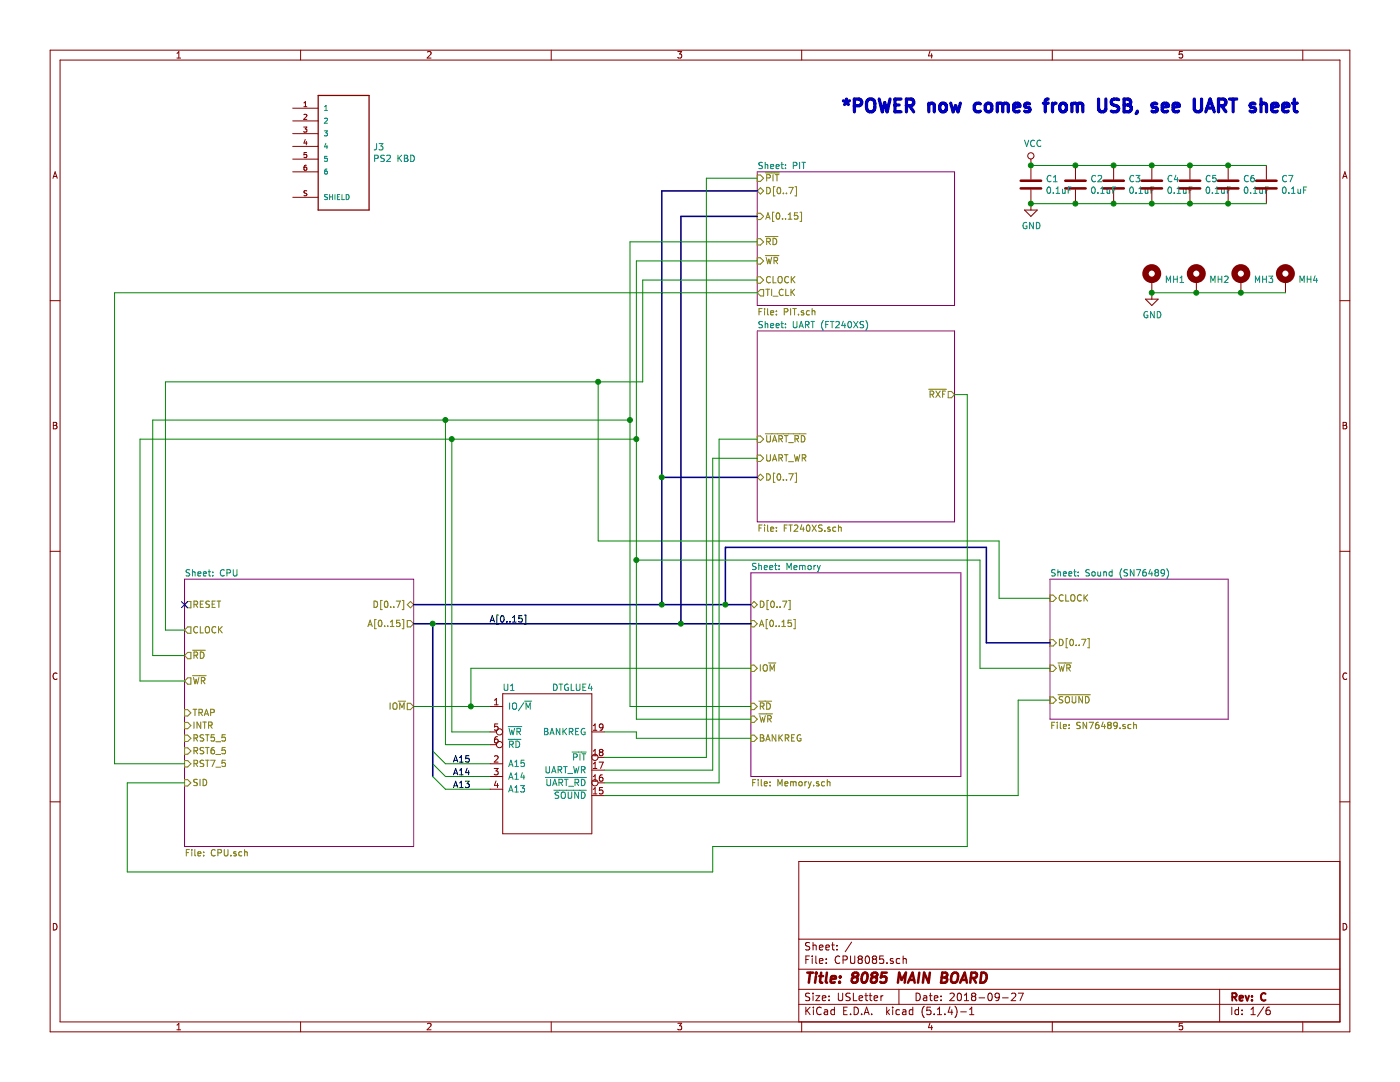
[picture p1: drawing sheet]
EESchema Schematic File Version 4
EELAYER 30 0
EELAYER END
$Descr USLetter 11000 8500
encoding utf-8
Sheet 1 6
Title "8085 MAIN BOARD"
Date "2018-09-27"
Rev "C"
Comp ""
Comment1 ""
Comment2 ""
Comment3 ""
Comment4 ""
$EndDescr
$Sheet
S 5900 4500 1650 1600
U 5B8BFECF
F0 "Memory" 50
F1 "Memory.sch" 50
F2 "~RD" I L 5900 5550 50 
F3 "A[0..15]" I L 5900 4900 50 
F4 "D[0..7]" B L 5900 4750 50 
F5 "~WR" I L 5900 5650 50 
F6 "IO~M" I L 5900 5250 50 
F7 "BANKREG" I L 5900 5800 50 
$EndSheet
$Sheet
S 5950 2600 1550 1500
U 5B955671
F0 "UART (FT240XS)" 50
F1 "FT240XS.sch" 50
F2 "D[0..7]" B L 5950 3750 50 
F3 "~UART_RD" I L 5950 3450 50 
F4 "UART_WR" I L 5950 3600 50 
F5 "~RXF" O R 7500 3100 50 
$EndSheet
Connection ~ 5350 4900
Wire Bus Line
	5350 4900 5900 4900
Wire Bus Line
	5950 3750 5200 3750
Wire Bus Line
	5200 3750 5200 4750
Wire Bus Line
	3250 4750 5200 4750
Connection ~ 5200 4750
Wire Bus Line
	5200 4750 5700 4750
Wire Wire Line
	1100 3450 1100 5350
Wire Wire Line
	1100 5350 1450 5350
Wire Wire Line
	1450 5150 1200 5150
Wire Wire Line
	1200 5150 1200 3300
Wire Wire Line
	1450 4950 1300 4950
Wire Wire Line
	1300 4950 1300 3000
Wire Wire Line
	1300 3000 4700 3000
$Sheet
S 5950 1350 1550 1050
U 5B98C06B
F0 "PIT" 50
F1 "PIT.sch" 50
F2 "D[0..7]" B L 5950 1500 50 
F3 "A[0..15]" I L 5950 1700 50 
F4 "~RD" I L 5950 1900 50 
F5 "~WR" I L 5950 2050 50 
F6 "CLOCK" I L 5950 2200 50 
F7 "~PIT" I L 5950 1400 50 
F8 "TI_CLK" O L 5950 2300 50 
$EndSheet
Wire Wire Line
	5950 1900 4950 1900
Wire Wire Line
	4950 1900 4950 3300
Connection ~ 4950 3300
Wire Wire Line
	5950 2050 5000 2050
Wire Wire Line
	5000 2050 5000 3450
Connection ~ 5000 3450
Wire Wire Line
	5950 2200 5050 2200
Wire Wire Line
	5050 2200 5050 3000
Wire Bus Line
	5950 1700 5350 1700
Wire Bus Line
	5950 1500 5200 1500
Wire Bus Line
	5200 1500 5200 3750
Connection ~ 5200 3750
Wire Wire Line
	1200 3300 3500 3300
Wire Wire Line
	1100 3450 3550 3450
$Comp
L Device:C C1
U 1 1
P 8100 1450
F 0 "C1" H 8215 1496 50  0000 L CNN
F 1 "0.1uF" H 8215 1405 50  0000 L CNN
F 2 "Capacitor_SMD:C_0805_2012Metric_Pad1.15x1.40mm_HandSolder" H 8138 1300 50  0001 C CNN
F 3 "~" H 8100 1450 50  0001 C CNN
	1    8100 1450
	1    0    0    -1  
$EndComp
$Comp
L Device:C C2
U 1 1
P 8450 1450
F 0 "C2" H 8565 1496 50  0000 L CNN
F 1 "0.1uF" H 8565 1405 50  0000 L CNN
F 2 "Capacitor_SMD:C_0805_2012Metric_Pad1.15x1.40mm_HandSolder" H 8488 1300 50  0001 C CNN
F 3 "~" H 8450 1450 50  0001 C CNN
	1    8450 1450
	1    0    0    -1  
$EndComp
$Comp
L Device:C C3
U 1 1
P 8750 1450
F 0 "C3" H 8865 1496 50  0000 L CNN
F 1 "0.1uF" H 8865 1405 50  0000 L CNN
F 2 "Capacitor_SMD:C_0805_2012Metric_Pad1.15x1.40mm_HandSolder" H 8788 1300 50  0001 C CNN
F 3 "~" H 8750 1450 50  0001 C CNN
	1    8750 1450
	1    0    0    -1  
$EndComp
$Comp
L Device:C C4
U 1 1
P 9050 1450
F 0 "C4" H 9165 1496 50  0000 L CNN
F 1 "0.1uF" H 9165 1405 50  0000 L CNN
F 2 "Capacitor_SMD:C_0805_2012Metric_Pad1.15x1.40mm_HandSolder" H 9088 1300 50  0001 C CNN
F 3 "~" H 9050 1450 50  0001 C CNN
	1    9050 1450
	1    0    0    -1  
$EndComp
$Comp
L Device:C C5
U 1 1
P 9350 1450
F 0 "C5" H 9465 1496 50  0000 L CNN
F 1 "0.1uF" H 9465 1405 50  0000 L CNN
F 2 "Capacitor_SMD:C_0805_2012Metric_Pad1.15x1.40mm_HandSolder" H 9388 1300 50  0001 C CNN
F 3 "~" H 9350 1450 50  0001 C CNN
	1    9350 1450
	1    0    0    -1  
$EndComp
$Comp
L Device:C C6
U 1 1
P 9650 1450
F 0 "C6" H 9765 1496 50  0000 L CNN
F 1 "0.1uF" H 9765 1405 50  0000 L CNN
F 2 "Capacitor_SMD:C_0805_2012Metric_Pad1.15x1.40mm_HandSolder" H 9688 1300 50  0001 C CNN
F 3 "~" H 9650 1450 50  0001 C CNN
	1    9650 1450
	1    0    0    -1  
$EndComp
$Comp
L Device:C C7
U 1 1
P 9950 1450
F 0 "C7" H 10065 1496 50  0000 L CNN
F 1 "0.1uF" H 10065 1405 50  0000 L CNN
F 2 "Capacitor_SMD:C_0805_2012Metric_Pad1.15x1.40mm_HandSolder" H 9988 1300 50  0001 C CNN
F 3 "~" H 9950 1450 50  0001 C CNN
	1    9950 1450
	1    0    0    -1  
$EndComp
Connection ~ 8450 1300
Wire Wire Line
	8450 1300 8750 1300
Connection ~ 8750 1300
Wire Wire Line
	8750 1300 9050 1300
Connection ~ 9050 1300
Wire Wire Line
	9050 1300 9350 1300
Connection ~ 9350 1300
Wire Wire Line
	9350 1300 9650 1300
Connection ~ 9650 1300
Wire Wire Line
	9650 1300 9950 1300
Wire Wire Line
	8450 1600 8750 1600
Connection ~ 8750 1600
Wire Wire Line
	8750 1600 9050 1600
Connection ~ 9050 1600
Wire Wire Line
	9050 1600 9350 1600
Connection ~ 9350 1600
Wire Wire Line
	9350 1600 9650 1600
Connection ~ 9650 1600
Wire Wire Line
	9650 1600 9950 1600
$Comp
L power:GND #PWR04
U 1 1
P 8100 1600
F 0 "#PWR04" H 8100 1350 50  0001 C CNN
F 1 "GND" H 8105 1427 50  0000 C CNN
F 2 "" H 8100 1600 50  0001 C CNN
F 3 "" H 8100 1600 50  0001 C CNN
	1    8100 1600
	1    0    0    -1  
$EndComp
$Comp
L power:VCC #PWR03
U 1 1
P 8100 1300
F 0 "#PWR03" H 8100 1150 50  0001 C CNN
F 1 "VCC" H 8117 1473 50  0000 C CNN
F 2 "" H 8100 1300 50  0001 C CNN
F 3 "" H 8100 1300 50  0001 C CNN
	1    8100 1300
	1    0    0    -1  
$EndComp
Connection ~ 8100 1300
Wire Wire Line
	5950 2300 900  2300
Wire Wire Line
	900  2300 900  6000
Wire Wire Line
	900  6000 1450 6000
$Sheet
S 1450 4550 1800 2100
U 5B8BFEAE
F0 "CPU" 50
F1 "CPU.sch" 50
F2 "RESET" O L 1450 4750 50 
F3 "CLOCK" O L 1450 4950 50 
F4 "~RD" O L 1450 5150 50 
F5 "~WR" O L 1450 5350 50 
F6 "A[0..15]" O R 3250 4900 50 
F7 "D[0..7]" B R 3250 4750 50 
F8 "TRAP" I L 1450 5600 50 
F9 "IO~M" O R 3250 5550 50 
F10 "INTR" I L 1450 5700 50 
F11 "RST5_5" I L 1450 5800 50 
F12 "RST6_5" I L 1450 5900 50 
F13 "RST7_5" I L 1450 6000 50 
F14 "SID" I L 1450 6150 50 
$EndSheet
Wire Wire Line
	5900 5550 4950 5550
Wire Wire Line
	4950 5550 4950 3300
Wire Wire Line
	5900 5650 5000 5650
Wire Wire Line
	5000 5650 5000 4400
Wire Wire Line
	5600 6050 5600 3600
Wire Wire Line
	5600 3600 5950 3600
Wire Wire Line
	3850 5550 3700 5550
Entry Wire Line
	3400 5900 3500 6000
Wire Wire Line
	5550 5950 5550 1400
Wire Wire Line
	5550 1400 5950 1400
Wire Wire Line
	3850 6000 3500 6000
Text Label 3700 6000 2    50   ~ 0
A15
Text Label 4150 4900 2    50   ~ 0
A[0..15]
Entry Wire Line
	3400 6000 3500 6100
Entry Wire Line
	3400 6100 3500 6200
Wire Wire Line
	3500 6100 3850 6100
Wire Wire Line
	3500 6200 3850 6200
Text Label 3700 6100 2    50   ~ 0
A14
Text Label 3700 6200 2    50   ~ 0
A13
Wire Wire Line
	7500 3100 7600 3100
Wire Wire Line
	7600 3100 7600 6650
Wire Wire Line
	7600 6650 5600 6650
Wire Wire Line
	5600 6650 5600 6850
Wire Wire Line
	5600 6850 1000 6850
Wire Wire Line
	1000 6850 1000 6150
Wire Wire Line
	1000 6150 1450 6150
Wire Wire Line
	8100 1300 8450 1300
Wire Wire Line
	8100 1600 8450 1600
Connection ~ 8100 1600
Connection ~ 8450 1600
$Comp
L Mechanical:MountingHole_Pad MH1
U 1 1
P 9050 2200
F 0 "MH1" H 9150 2205 50  0000 L CNN
F 1 "MountingHole_Pad" H 9150 2160 50  0001 L CNN
F 2 "MountingHole:MountingHole_2.7mm_M2.5_Pad" H 9050 2200 50  0001 C CNN
F 3 "~" H 9050 2200 50  0001 C CNN
	1    9050 2200
	1    0    0    -1  
$EndComp
$Comp
L Mechanical:MountingHole_Pad MH2
U 1 1
P 9400 2200
F 0 "MH2" H 9500 2205 50  0000 L CNN
F 1 "MountingHole_Pad" H 9500 2160 50  0001 L CNN
F 2 "MountingHole:MountingHole_2.7mm_M2.5_Pad" H 9400 2200 50  0001 C CNN
F 3 "~" H 9400 2200 50  0001 C CNN
	1    9400 2200
	1    0    0    -1  
$EndComp
$Comp
L Mechanical:MountingHole_Pad MH3
U 1 1
P 9750 2200
F 0 "MH3" H 9850 2205 50  0000 L CNN
F 1 "MountingHole_Pad" H 9850 2160 50  0001 L CNN
F 2 "MountingHole:MountingHole_2.7mm_M2.5_Pad" H 9750 2200 50  0001 C CNN
F 3 "~" H 9750 2200 50  0001 C CNN
	1    9750 2200
	1    0    0    -1  
$EndComp
$Comp
L Mechanical:MountingHole_Pad MH4
U 1 1
P 10100 2200
F 0 "MH4" H 10200 2205 50  0000 L CNN
F 1 "MountingHole_Pad" H 10200 2160 50  0001 L CNN
F 2 "MountingHole:MountingHole_2.7mm_M2.5_Pad" H 10100 2200 50  0001 C CNN
F 3 "~" H 10100 2200 50  0001 C CNN
	1    10100 2200
	1    0    0    -1  
$EndComp
$Comp
L power:GND #PWR0101
U 1 1
P 9050 2300
F 0 "#PWR0101" H 9050 2050 50  0001 C CNN
F 1 "GND" H 9055 2127 50  0000 C CNN
F 2 "" H 9050 2300 50  0001 C CNN
F 3 "" H 9050 2300 50  0001 C CNN
	1    9050 2300
	1    0    0    -1  
$EndComp
Wire Wire Line
	9050 2300 9400 2300
Connection ~ 9050 2300
Wire Wire Line
	9400 2300 9750 2300
Connection ~ 9400 2300
Wire Wire Line
	9750 2300 10100 2300
Connection ~ 9750 2300
$Sheet
S 8250 4550 1400 1100
U 5BD66E5D
F0 "Sound (SN76489)" 50
F1 "SN76489.sch" 50
F2 "~SOUND" I L 8250 5500 50 
F3 "CLOCK" I L 8250 4700 50 
F4 "D[0..7]" I L 8250 5050 50 
F5 "~WR" I L 8250 5250 50 
$EndSheet
Text Notes 6600 900  0    100  ~ 20
*POWER now comes from USB, see UART sheet
Wire Wire Line
	5900 5250 3700 5250
Wire Wire Line
	3700 5250 3700 5550
Connection ~ 3700 5550
Wire Wire Line
	3700 5550 3250 5550
$Comp
L 8085:DTGLUE4 U1
U 1 1
P 4300 6000
F 0 "U1" H 4000 6600 50  0000 C CNN
F 1 "DTGLUE4" H 4500 6600 50  0000 C CNN
F 2 "Package_DIP:DIP-20_W7.62mm" H 4000 5400 50  0001 C CNN
F 3 "" H 4000 5400 50  0001 C CNN
	1    4300 6000
	1    0    0    -1  
$EndComp
Wire Wire Line
	5900 5800 5000 5800
Wire Wire Line
	5000 5800 5000 5750
Wire Wire Line
	5000 5750 4750 5750
Wire Wire Line
	5550 5950 4750 5950
Wire Wire Line
	4750 6050 5600 6050
Wire Bus Line
	5700 4750 5700 4300
Wire Bus Line
	5700 4300 7750 4300
Wire Bus Line
	7750 4300 7750 5050
Wire Bus Line
	7750 5050 8250 5050
Connection ~ 5700 4750
Wire Bus Line
	5700 4750 5900 4750
Wire Wire Line
	5000 4400 7700 4400
Wire Wire Line
	7700 4400 7700 5250
Wire Wire Line
	7700 5250 8250 5250
Connection ~ 5000 4400
Wire Wire Line
	5000 4400 5000 3450
Wire Wire Line
	8000 6250 8000 5500
Wire Wire Line
	8000 5500 8250 5500
Wire Wire Line
	4700 3000 4700 4250
Wire Wire Line
	4700 4250 7850 4250
Wire Wire Line
	7850 4250 7850 4700
Wire Wire Line
	7850 4700 8250 4700
Connection ~ 4700 3000
Wire Wire Line
	4700 3000 5050 3000
Wire Wire Line
	3850 5750 3550 5750
Wire Wire Line
	3550 5750 3550 3450
Connection ~ 3550 3450
Wire Wire Line
	3550 3450 5000 3450
Wire Bus Line
	5350 1700 5350 4900
Wire Wire Line
	4750 6250 8000 6250
Wire Bus Line
	3250 4900 3400 4900
Connection ~ 3400 4900
Wire Bus Line
	3400 4900 5350 4900
Wire Wire Line
	3850 5850 3500 5850
Wire Wire Line
	3500 5850 3500 3300
Connection ~ 3500 3300
Wire Wire Line
	3500 3300 4950 3300
Wire Wire Line
	4750 6150 5650 6150
Wire Wire Line
	5650 6150 5650 3450
Wire Wire Line
	5650 3450 5950 3450
NoConn ~ 1450 4750
$Comp
L MD-60S:MD-60S J3
U 1 1
P 2700 1150
F 0 "J3" H 2930 1146 50  0000 L CNN
F 1 "PS2 KBD" H 2930 1055 50  0000 L CNN
F 2 "8085:CUI_MD-60S" H 2700 1150 50  0001 L BNN
F 3 "Manufacturer recommendations" H 2700 1150 50  0001 L BNN
F 4 "CUI Inc." H 2700 1150 50  0001 L BNN "Field4"
F 5 "1.03" H 2700 1150 50  0001 L BNN "Field5"
	1    2700 1150
	1    0    0    -1  
$EndComp
Wire Bus Line
	3400 4900 3400 6100
$EndSCHEMATC
